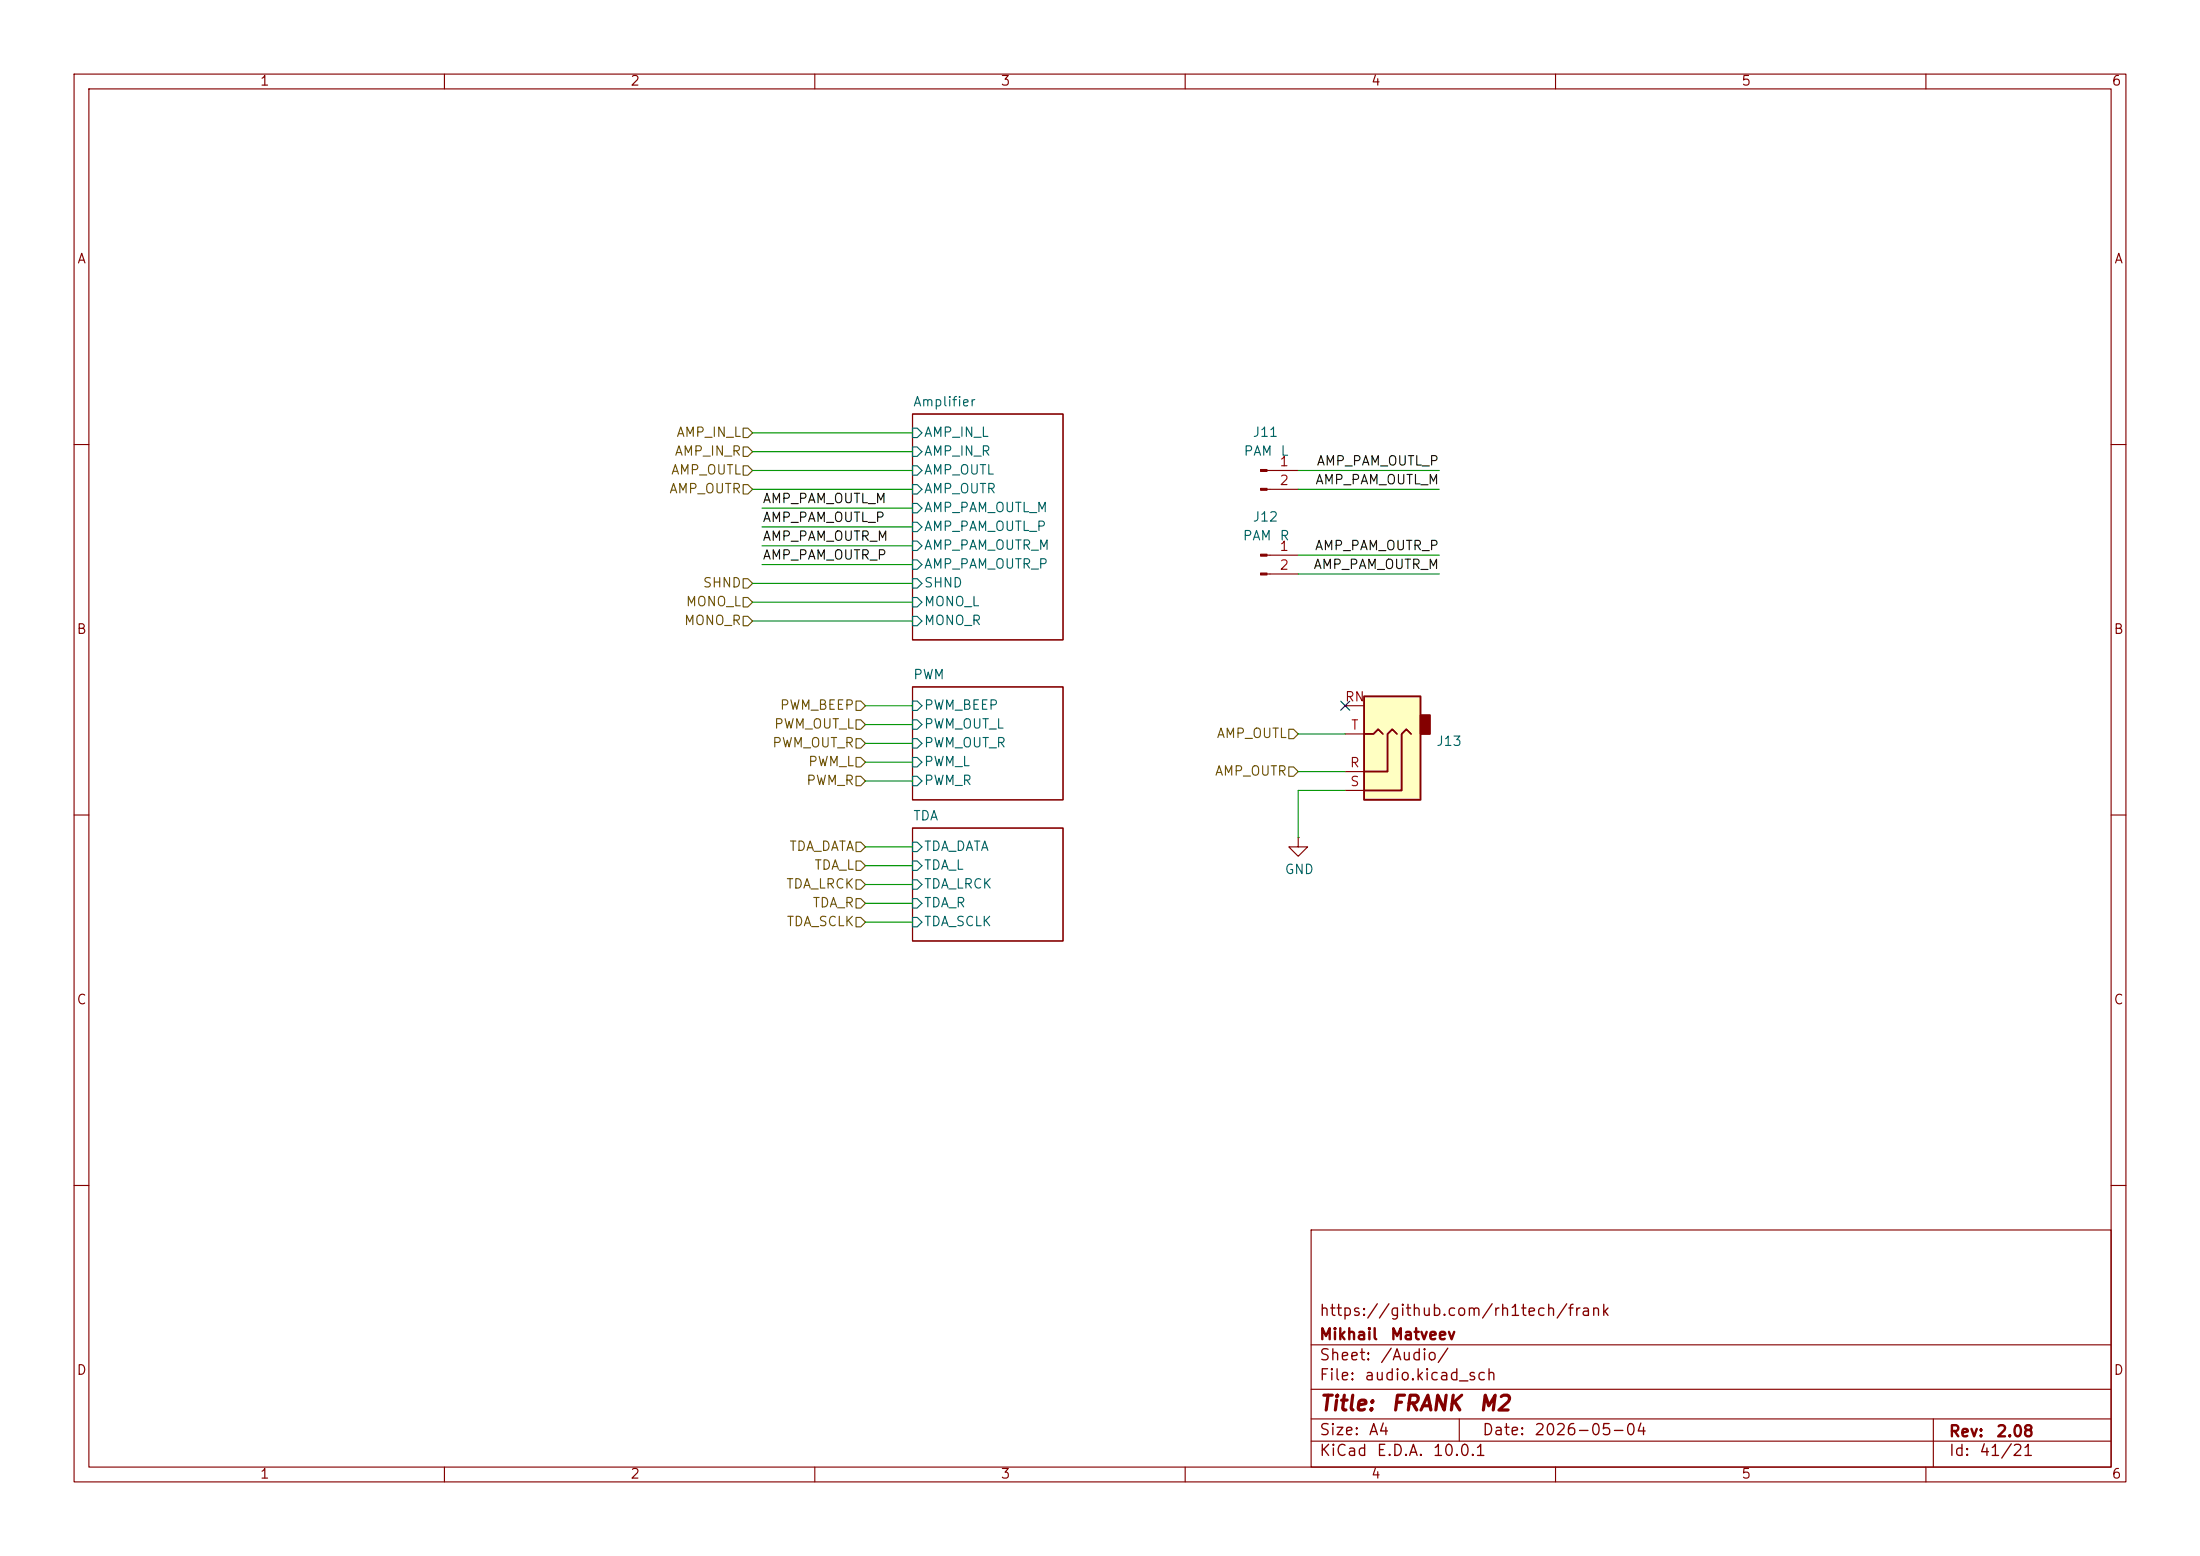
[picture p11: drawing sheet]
(kicad_sch
 (version 20260306)
 (generator "eeschema")
 (generator_version "10.0")
 (paper "A4")
 (title_block
  (title "${NAME} ${MODEL}")
  (date "${DATE}")
  (rev "${VERSION}")
  (company "Mikhail Matveev")
  (comment 1 "https://github.com/rh1tech/frank"))
 (lib_symbols
  (symbol "FRANK:AudioJack_3.5mm" (exclude_from_sim no) (in_bom yes) (on_board yes)
   (in_pos_files yes)
   (duplicate_pin_numbers_are_jumpers no)
   (property "Reference" "J12" (at -7.1119 -4.0097 0) (show_name no) (do_not_autoplace no) (effects (font (size 1.27 1.27)) (justify right)))
   (property "Value" "PJ-320D" (at 2.54 -11.43 0) (show_name no) (do_not_autoplace no) (hide yes) (effects (font (size 1.27 1.27)) (justify right)))
   (property "Footprint" "FRANK:AudioJack_3.5mm_PJ320D" (at 0 0 0) (show_name no) (do_not_autoplace no) (hide yes) (effects (font (size 1.27 1.27))))
   (property "Datasheet" "" (at 0 0 0) (show_name no) (do_not_autoplace no) (hide yes) (effects (font (size 1.27 1.27))))
   (property "Description" "" (at 0 0 0) (show_name no) (do_not_autoplace no) (hide yes) (effects (font (size 1.27 1.27))))
   (property "AliExpress" "https://www.aliexpress.com/item/4001158231104.html" (at 0 0 0) (show_name no) (do_not_autoplace no) (hide yes) (effects (font (size 1.27 1.27))))
   (property "Availability" "" (at 0 0 0) (show_name no) (do_not_autoplace no) (effects (font (size 1.27 1.27))))
   (property "Check_prices" "" (at 0 0 0) (show_name no) (do_not_autoplace no) (effects (font (size 1.27 1.27))))
   (property "Description_1" "" (at 0 0 0) (show_name no) (do_not_autoplace no) (effects (font (size 1.27 1.27))))
   (property "MF" "" (at 0 0 0) (show_name no) (do_not_autoplace no) (effects (font (size 1.27 1.27))))
   (property "MP" "" (at 0 0 0) (show_name no) (do_not_autoplace no) (effects (font (size 1.27 1.27))))
   (property "Package" "" (at 0 0 0) (show_name no) (do_not_autoplace no) (effects (font (size 1.27 1.27))))
   (property "Price" "" (at 0 0 0) (show_name no) (do_not_autoplace no) (effects (font (size 1.27 1.27))))
   (property "SnapEDA_Link" "" (at 0 0 0) (show_name no) (do_not_autoplace no) (effects (font (size 1.27 1.27))))
   (symbol "AudioJack_3.5mm_0_1"
    (rectangle (start -5.08 -5.08) (end -6.35 -7.62) (stroke (width 0.254) (type default)) (fill (type outline)))
    (polyline (pts (xy -1.905 -5.08) (xy -1.27 -5.715) (xy -0.635 -5.08) (xy -0.635 0) (xy 2.54 0)) (stroke (width 0.254) (type default)) (fill (type none)))
    (polyline (pts (xy 0 -5.08) (xy 0.635 -5.715) (xy 1.27 -5.08) (xy 2.54 -5.08)) (stroke (width 0.254) (type default)) (fill (type none)))
    (rectangle (start 2.54 3.81) (end -5.08 -10.16) (stroke (width 0.254) (type default)) (fill (type background)))
    (polyline (pts (xy 2.54 2.54) (xy -2.54 2.54) (xy -2.54 -5.08) (xy -3.175 -5.715) (xy -3.81 -5.08)) (stroke (width 0.254) (type default)) (fill (type none))))
   (symbol "AudioJack_3.5mm_1_1"
    (pin passive line (at 5.08 0 180) (length 2.54) (name "" (effects (font (size 1.27 1.27)))) (number "R" (effects (font (size 1.27 1.27)))))
    (pin passive line (at 5.08 -8.89 180) (length 2.54) (name "" (effects (font (size 1.27 1.27)))) (number "RN" (effects (font (size 1.27 1.27)))))
    (pin passive line (at 5.08 2.54 180) (length 2.54) (name "" (effects (font (size 1.27 1.27)))) (number "S" (effects (font (size 1.27 1.27)))))
    (pin passive line (at 5.08 -5.08 180) (length 2.54) (name "" (effects (font (size 1.27 1.27)))) (number "T" (effects (font (size 1.27 1.27))))))
   (embedded_fonts no))
  (symbol "FRANK:Conn_01x02_Pin"
   (pin_names
    (offset 1.016) (hide yes)) (exclude_from_sim no) (in_bom yes) (on_board yes)
   (in_pos_files yes)
   (duplicate_pin_numbers_are_jumpers no)
   (property "Reference" "J" (at 0 2.54 0) (show_name no) (do_not_autoplace no) (effects (font (size 1.27 1.27))))
   (property "Value" "Conn_01x02_Pin" (at 0 -5.08 0) (show_name no) (do_not_autoplace no) (effects (font (size 1.27 1.27))))
   (property "Footprint" "" (at 0 0 0) (show_name no) (do_not_autoplace no) (hide yes) (effects (font (size 1.27 1.27))))
   (property "Datasheet" "" (at 0 0 0) (show_name no) (do_not_autoplace no) (hide yes) (effects (font (size 1.27 1.27))))
   (property "Description" "Generic connector, single row, 01x02, script generated" (at 0 0 0) (show_name no) (do_not_autoplace no) (hide yes) (effects (font (size 1.27 1.27))))
   (property "ki_locked" "" (at 0 0 0) (show_name no) (do_not_autoplace no) (effects (font (size 1.27 1.27))))
   (symbol "Conn_01x02_Pin_1_1"
    (rectangle (start 0.8636 0.127) (end 0 -0.127) (stroke (width 0.1524) (type default)) (fill (type outline)))
    (rectangle (start 0.8636 -2.413) (end 0 -2.667) (stroke (width 0.1524) (type default)) (fill (type outline)))
    (polyline (pts (xy 1.27 0) (xy 0.8636 0)) (stroke (width 0.1524) (type default)) (fill (type none)))
    (polyline (pts (xy 1.27 -2.54) (xy 0.8636 -2.54)) (stroke (width 0.1524) (type default)) (fill (type none)))
    (pin passive line (at 5.08 0 180) (length 3.81) (name "Pin_1" (effects (font (size 1.27 1.27)))) (number "1" (effects (font (size 1.27 1.27)))))
    (pin passive line (at 5.08 -2.54 180) (length 3.81) (name "Pin_2" (effects (font (size 1.27 1.27)))) (number "2" (effects (font (size 1.27 1.27))))))
   (embedded_fonts no))
  (symbol "power:GND"
   (power global)
   (pin_numbers (hide yes))
   (pin_names
    (offset 0) (hide yes)) (exclude_from_sim no) (in_bom yes) (on_board yes)
   (in_pos_files yes)
   (duplicate_pin_numbers_are_jumpers no)
   (property "Reference" "#PWR" (at 0 -6.35 0) (show_name no) (do_not_autoplace no) (hide yes) (effects (font (size 1.27 1.27))))
   (property "Value" "GND" (at 0 -3.81 0) (show_name no) (do_not_autoplace no) (effects (font (size 1.27 1.27))))
   (property "Footprint" "" (at 0 0 0) (show_name no) (do_not_autoplace no) (hide yes) (effects (font (size 1.27 1.27))))
   (property "Datasheet" "" (at 0 0 0) (show_name no) (do_not_autoplace no) (hide yes) (effects (font (size 1.27 1.27))))
   (property "Description" "Power symbol creates a global label with name \"GND\" , ground" (at 0 0 0) (show_name no) (do_not_autoplace no) (hide yes) (effects (font (size 1.27 1.27))))
   (symbol "GND_0_1"
    (polyline (pts (xy 0 0) (xy 0 -1.27) (xy 1.27 -1.27) (xy 0 -2.54) (xy -1.27 -1.27) (xy 0 -1.27)) (stroke (width 0) (type default)) (fill (type none))))
   (symbol "GND_1_1"
    (pin power_in line (at 0 0 270) (length 0) (name "" (effects (font (size 1.27 1.27)))) (number "1" (effects (font (size 1.27 1.27))))))
   (embedded_fonts no)))
 (no_connect
  (at 181.61 95.25))
 (wire
  (pts (xy 175.26 104.14) (xy 181.61 104.14))
  (stroke (width 0) (type default)))
 (wire
  (pts (xy 116.84 121.92) (xy 123.19 121.92))
  (stroke (width 0) (type default)))
 (wire
  (pts (xy 175.26 74.93) (xy 194.31 74.93))
  (stroke (width 0) (type default)))
 (wire
  (pts (xy 101.6 66.04) (xy 123.19 66.04))
  (stroke (width 0) (type default)))
 (wire
  (pts (xy 102.87 71.12) (xy 123.19 71.12))
  (stroke (width 0) (type default)))
 (wire
  (pts (xy 101.6 63.5) (xy 123.19 63.5))
  (stroke (width 0) (type default)))
 (wire
  (pts (xy 102.87 73.66) (xy 123.19 73.66))
  (stroke (width 0) (type default)))
 (wire
  (pts (xy 116.84 95.25) (xy 123.19 95.25))
  (stroke (width 0) (type default)))
 (wire
  (pts (xy 102.87 68.58) (xy 123.19 68.58))
  (stroke (width 0) (type default)))
 (wire
  (pts (xy 116.84 119.38) (xy 123.19 119.38))
  (stroke (width 0) (type default)))
 (wire
  (pts (xy 175.26 63.5) (xy 194.31 63.5))
  (stroke (width 0) (type default)))
 (wire
  (pts (xy 116.84 105.41) (xy 123.19 105.41))
  (stroke (width 0) (type default)))
 (wire
  (pts (xy 116.84 116.84) (xy 123.19 116.84))
  (stroke (width 0) (type default)))
 (wire
  (pts (xy 175.26 66.04) (xy 194.31 66.04))
  (stroke (width 0) (type default)))
 (wire
  (pts (xy 116.84 124.46) (xy 123.19 124.46))
  (stroke (width 0) (type default)))
 (wire
  (pts (xy 175.26 99.06) (xy 181.61 99.06))
  (stroke (width 0) (type default)))
 (wire
  (pts (xy 181.61 106.68) (xy 175.26 106.68))
  (stroke (width 0) (type default)))
 (wire
  (pts (xy 116.84 114.3) (xy 123.19 114.3))
  (stroke (width 0) (type default)))
 (wire
  (pts (xy 116.84 100.33) (xy 123.19 100.33))
  (stroke (width 0) (type default)))
 (wire
  (pts (xy 101.6 60.96) (xy 123.19 60.96))
  (stroke (width 0) (type default)))
 (wire
  (pts (xy 101.6 58.42) (xy 123.19 58.42))
  (stroke (width 0) (type default)))
 (wire
  (pts (xy 101.6 78.74) (xy 123.19 78.74))
  (stroke (width 0) (type default)))
 (wire
  (pts (xy 101.6 81.28) (xy 123.19 81.28))
  (stroke (width 0) (type default)))
 (wire
  (pts (xy 175.26 106.68) (xy 175.26 113.03))
  (stroke (width 0) (type default)))
 (wire
  (pts (xy 101.6 83.82) (xy 123.19 83.82))
  (stroke (width 0) (type default)))
 (wire
  (pts (xy 116.84 102.87) (xy 123.19 102.87))
  (stroke (width 0) (type default)))
 (wire
  (pts (xy 116.84 97.79) (xy 123.19 97.79))
  (stroke (width 0) (type default)))
 (wire
  (pts (xy 175.26 77.47) (xy 194.31 77.47))
  (stroke (width 0) (type default)))
 (wire
  (pts (xy 102.87 76.2) (xy 123.19 76.2))
  (stroke (width 0) (type default)))
 (label "AMP_PAM_OUTL_M"
  (at 102.87 68.58 0)
  (effects (font (size 1.27 1.27)) (justify left bottom)))
 (label "AMP_PAM_OUTL_M"
  (at 194.31 66.04 180)
  (effects (font (size 1.27 1.27)) (justify right bottom)))
 (label "AMP_PAM_OUTR_P"
  (at 102.87 76.2 0)
  (effects (font (size 1.27 1.27)) (justify left bottom)))
 (label "AMP_PAM_OUTR_M"
  (at 102.87 73.66 0)
  (effects (font (size 1.27 1.27)) (justify left bottom)))
 (label "AMP_PAM_OUTR_M"
  (at 194.31 77.47 180)
  (effects (font (size 1.27 1.27)) (justify right bottom)))
 (label "AMP_PAM_OUTL_P"
  (at 194.31 63.5 180)
  (effects (font (size 1.27 1.27)) (justify right bottom)))
 (label "AMP_PAM_OUTR_P"
  (at 194.31 74.93 180)
  (effects (font (size 1.27 1.27)) (justify right bottom)))
 (label "AMP_PAM_OUTL_P"
  (at 102.87 71.12 0)
  (effects (font (size 1.27 1.27)) (justify left bottom)))
 (hierarchical_label "AMP_OUTL"
  (shape input)
  (at 175.26 99.06 180)
  (effects (font (size 1.27 1.27)) (justify right)))
 (hierarchical_label "PWM_OUT_R"
  (shape input)
  (at 116.84 100.33 180)
  (effects (font (size 1.27 1.27)) (justify right)))
 (hierarchical_label "TDA_SCLK"
  (shape input)
  (at 116.84 124.46 180)
  (effects (font (size 1.27 1.27)) (justify right)))
 (hierarchical_label "TDA_L"
  (shape input)
  (at 116.84 116.84 180)
  (effects (font (size 1.27 1.27)) (justify right)))
 (hierarchical_label "TDA_DATA"
  (shape input)
  (at 116.84 114.3 180)
  (effects (font (size 1.27 1.27)) (justify right)))
 (hierarchical_label "TDA_LRCK"
  (shape input)
  (at 116.84 119.38 180)
  (effects (font (size 1.27 1.27)) (justify right)))
 (hierarchical_label "PWM_OUT_L"
  (shape input)
  (at 116.84 97.79 180)
  (effects (font (size 1.27 1.27)) (justify right)))
 (hierarchical_label "PWM_R"
  (shape input)
  (at 116.84 105.41 180)
  (effects (font (size 1.27 1.27)) (justify right)))
 (hierarchical_label "AMP_IN_R"
  (shape input)
  (at 101.6 60.96 180)
  (effects (font (size 1.27 1.27)) (justify right)))
 (hierarchical_label "AMP_OUTL"
  (shape input)
  (at 101.6 63.5 180)
  (effects (font (size 1.27 1.27)) (justify right)))
 (hierarchical_label "AMP_IN_L"
  (shape input)
  (at 101.6 58.42 180)
  (effects (font (size 1.27 1.27)) (justify right)))
 (hierarchical_label "MONO_L"
  (shape input)
  (at 101.6 81.28 180)
  (effects (font (size 1.27 1.27)) (justify right)))
 (hierarchical_label "PWM_BEEP"
  (shape input)
  (at 116.84 95.25 180)
  (effects (font (size 1.27 1.27)) (justify right)))
 (hierarchical_label "AMP_OUTR"
  (shape input)
  (at 175.26 104.14 180)
  (effects (font (size 1.27 1.27)) (justify right)))
 (hierarchical_label "SHND"
  (shape input)
  (at 101.6 78.74 180)
  (effects (font (size 1.27 1.27)) (justify right)))
 (hierarchical_label "AMP_OUTR"
  (shape input)
  (at 101.6 66.04 180)
  (effects (font (size 1.27 1.27)) (justify right)))
 (hierarchical_label "MONO_R"
  (shape input)
  (at 101.6 83.82 180)
  (effects (font (size 1.27 1.27)) (justify right)))
 (hierarchical_label "TDA_R"
  (shape input)
  (at 116.84 121.92 180)
  (effects (font (size 1.27 1.27)) (justify right)))
 (hierarchical_label "PWM_L"
  (shape input)
  (at 116.84 102.87 180)
  (effects (font (size 1.27 1.27)) (justify right)))
 (symbol
  (lib_id "power:GND")
  (at 175.26 113.03 0)
  (unit 1)
  (body_style 1)
  (exclude_from_sim no)
  (in_bom yes)
  (on_board yes)
  (in_pos_files yes)
  (dnp no)
  (property "Reference" "#PWR082" (at 175.26 119.38 0) (hide yes) (show_name no) (do_not_autoplace no) (effects (font (size 1.27 1.27))))
  (property "Value" "GND" (at 175.387 117.4242 0) (show_name no) (do_not_autoplace no) (effects (font (size 1.27 1.27))))
  (property "Footprint" "" (at 175.26 113.03 0) (hide yes) (show_name no) (do_not_autoplace no) (effects (font (size 1.27 1.27))))
  (property "Datasheet" "" (at 175.26 113.03 0) (hide yes) (show_name no) (do_not_autoplace no) (effects (font (size 1.27 1.27))))
  (property "Description" "Power symbol creates a global label with name \"GND\" , ground" (at 175.26 113.03 0) (hide yes) (show_name no) (do_not_autoplace no) (effects (font (size 1.27 1.27))))
  (pin "1"))
 (symbol
  (lib_id "FRANK:AudioJack_3.5mm")
  (at 186.69 104.14 180)
  (unit 1)
  (body_style 1)
  (exclude_from_sim no)
  (in_bom yes)
  (on_board yes)
  (in_pos_files yes)
  (dnp no)
  (property "Reference" "J13" (at 193.8019 100.1303 0) (show_name no) (do_not_autoplace no) (effects (font (size 1.27 1.27)) (justify right)))
  (property "Value" "PJ-320D" (at 184.15 92.71 0) (hide yes) (show_name no) (do_not_autoplace no) (effects (font (size 1.27 1.27)) (justify right)))
  (property "Footprint" "FRANK:AudioJack_3.5mm_PJ320D" (at 186.69 104.14 0) (hide yes) (show_name no) (do_not_autoplace no) (effects (font (size 1.27 1.27))))
  (property "Datasheet" "" (at 186.69 104.14 0) (hide yes) (show_name no) (do_not_autoplace no) (effects (font (size 1.27 1.27))))
  (property "Description" "" (at 186.69 104.14 0) (hide yes) (show_name no) (do_not_autoplace no) (effects (font (size 1.27 1.27))))
  (property "AliExpress" "https://www.aliexpress.com/item/4001158231104.html" (at 186.69 104.14 0) (hide yes) (show_name no) (do_not_autoplace no) (effects (font (size 1.27 1.27))))
  (property "Availability" "" (at 186.69 104.14 0) (show_name no) (do_not_autoplace no) (effects (font (size 1.27 1.27))))
  (property "Check_prices" "" (at 186.69 104.14 0) (show_name no) (do_not_autoplace no) (effects (font (size 1.27 1.27))))
  (property "Description_1" "" (at 186.69 104.14 0) (show_name no) (do_not_autoplace no) (effects (font (size 1.27 1.27))))
  (property "MF" "" (at 186.69 104.14 0) (show_name no) (do_not_autoplace no) (effects (font (size 1.27 1.27))))
  (property "MP" "" (at 186.69 104.14 0) (show_name no) (do_not_autoplace no) (effects (font (size 1.27 1.27))))
  (property "Package" "" (at 186.69 104.14 0) (show_name no) (do_not_autoplace no) (effects (font (size 1.27 1.27))))
  (property "Price" "" (at 186.69 104.14 0) (show_name no) (do_not_autoplace no) (effects (font (size 1.27 1.27))))
  (property "SnapEDA_Link" "" (at 186.69 104.14 0) (show_name no) (do_not_autoplace no) (effects (font (size 1.27 1.27))))
  (pin "R")
  (pin "S")
  (pin "T")
  (pin "RN"))
 (symbol
  (lib_id "FRANK:Conn_01x02_Pin")
  (at 170.18 74.93 0)
  (unit 1)
  (body_style 1)
  (exclude_from_sim no)
  (in_bom yes)
  (on_board yes)
  (in_pos_files yes)
  (dnp no)
  (property "Reference" "J12" (at 170.815 69.85 0) (show_name no) (do_not_autoplace no) (effects (font (size 1.27 1.27))))
  (property "Value" "PAM R" (at 170.815 72.39 0) (show_name no) (do_not_autoplace no) (effects (font (size 1.27 1.27))))
  (property "Footprint" "FRANK:JST_GH_1x02_P1.25mm" (at 170.18 74.93 0) (hide yes) (show_name no) (do_not_autoplace no) (effects (font (size 1.27 1.27))))
  (property "Datasheet" "" (at 170.18 74.93 0) (hide yes) (show_name no) (do_not_autoplace no) (effects (font (size 1.27 1.27))))
  (property "Description" "Generic connector, single row, 01x02, script generated" (at 170.18 74.93 0) (hide yes) (show_name no) (do_not_autoplace no) (effects (font (size 1.27 1.27))))
  (property "AliExpress" "https://www.aliexpress.com/item/1005001649158434.html" (at 180.594 82.296 0) (hide yes) (show_name no) (do_not_autoplace no) (effects (font (size 1.27 1.27))))
  (property "Availability" "" (at 170.18 74.93 0) (show_name no) (do_not_autoplace no) (effects (font (size 1.27 1.27))))
  (property "Check_prices" "" (at 170.18 74.93 0) (show_name no) (do_not_autoplace no) (effects (font (size 1.27 1.27))))
  (property "Description_1" "" (at 170.18 74.93 0) (show_name no) (do_not_autoplace no) (effects (font (size 1.27 1.27))))
  (property "MF" "" (at 170.18 74.93 0) (show_name no) (do_not_autoplace no) (effects (font (size 1.27 1.27))))
  (property "MP" "" (at 170.18 74.93 0) (show_name no) (do_not_autoplace no) (effects (font (size 1.27 1.27))))
  (property "Package" "" (at 170.18 74.93 0) (show_name no) (do_not_autoplace no) (effects (font (size 1.27 1.27))))
  (property "Price" "" (at 170.18 74.93 0) (show_name no) (do_not_autoplace no) (effects (font (size 1.27 1.27))))
  (property "SnapEDA_Link" "" (at 170.18 74.93 0) (show_name no) (do_not_autoplace no) (effects (font (size 1.27 1.27))))
  (pin "2")
  (pin "1"))
 (symbol
  (lib_id "FRANK:Conn_01x02_Pin")
  (at 170.18 63.5 0)
  (unit 1)
  (body_style 1)
  (exclude_from_sim no)
  (in_bom yes)
  (on_board yes)
  (in_pos_files yes)
  (dnp no)
  (property "Reference" "J11" (at 170.815 58.42 0) (show_name no) (do_not_autoplace no) (effects (font (size 1.27 1.27))))
  (property "Value" "PAM L" (at 170.815 60.96 0) (show_name no) (do_not_autoplace no) (effects (font (size 1.27 1.27))))
  (property "Footprint" "FRANK:JST_GH_1x02_P1.25mm" (at 170.18 63.5 0) (hide yes) (show_name no) (do_not_autoplace no) (effects (font (size 1.27 1.27))))
  (property "Datasheet" "" (at 170.18 63.5 0) (hide yes) (show_name no) (do_not_autoplace no) (effects (font (size 1.27 1.27))))
  (property "Description" "Generic connector, single row, 01x02, script generated" (at 170.18 63.5 0) (hide yes) (show_name no) (do_not_autoplace no) (effects (font (size 1.27 1.27))))
  (property "AliExpress" "https://www.aliexpress.com/item/1005001649158434.html" (at 182.118 51.816 0) (hide yes) (show_name no) (do_not_autoplace no) (effects (font (size 1.27 1.27))))
  (property "Availability" "" (at 170.18 63.5 0) (show_name no) (do_not_autoplace no) (effects (font (size 1.27 1.27))))
  (property "Check_prices" "" (at 170.18 63.5 0) (show_name no) (do_not_autoplace no) (effects (font (size 1.27 1.27))))
  (property "Description_1" "" (at 170.18 63.5 0) (show_name no) (do_not_autoplace no) (effects (font (size 1.27 1.27))))
  (property "MF" "" (at 170.18 63.5 0) (show_name no) (do_not_autoplace no) (effects (font (size 1.27 1.27))))
  (property "MP" "" (at 170.18 63.5 0) (show_name no) (do_not_autoplace no) (effects (font (size 1.27 1.27))))
  (property "Package" "" (at 170.18 63.5 0) (show_name no) (do_not_autoplace no) (effects (font (size 1.27 1.27))))
  (property "Price" "" (at 170.18 63.5 0) (show_name no) (do_not_autoplace no) (effects (font (size 1.27 1.27))))
  (property "SnapEDA_Link" "" (at 170.18 63.5 0) (show_name no) (do_not_autoplace no) (effects (font (size 1.27 1.27))))
  (pin "2")
  (pin "1"))
 (sheet
  (at 123.19 111.76)
  (size 20.32 15.24)
  (exclude_from_sim no)
  (in_bom yes)
  (on_board yes)
  (dnp no)
  (fields_autoplaced yes)
  (stroke (width 0.1524) (type solid))
  (fill (color 0 0 0 0))
  (property "Sheetname" "TDA" (at 123.19 111.0484 0) (show_name no) (do_not_autoplace no) (effects (font (size 1.27 1.27)) (justify left bottom)))
  (property "Sheetfile" "tda.kicad_sch" (at 123.19 127.5846 0) (hide yes) (show_name no) (do_not_autoplace no) (effects (font (size 1.27 1.27)) (justify left top)))
  (pin "TDA_DATA" input (at 123.19 114.3 180) (effects (font (size 1.27 1.27)) (justify left)))
  (pin "TDA_L" input (at 123.19 116.84 180) (effects (font (size 1.27 1.27)) (justify left)))
  (pin "TDA_LRCK" input (at 123.19 119.38 180) (effects (font (size 1.27 1.27)) (justify left)))
  (pin "TDA_R" input (at 123.19 121.92 180) (effects (font (size 1.27 1.27)) (justify left)))
  (pin "TDA_SCLK" input (at 123.19 124.46 180) (effects (font (size 1.27 1.27)) (justify left))))
 (sheet
  (at 123.19 55.88)
  (size 20.32 30.48)
  (exclude_from_sim no)
  (in_bom yes)
  (on_board yes)
  (dnp no)
  (fields_autoplaced yes)
  (stroke (width 0.1524) (type solid))
  (fill (color 0 0 0 0))
  (property "Sheetname" "Amplifier" (at 123.19 55.1684 0) (show_name no) (do_not_autoplace no) (effects (font (size 1.27 1.27)) (justify left bottom)))
  (property "Sheetfile" "amp.kicad_sch" (at 123.19 86.9446 0) (hide yes) (show_name no) (do_not_autoplace no) (effects (font (size 1.27 1.27)) (justify left top)))
  (pin "AMP_IN_L" input (at 123.19 58.42 180) (effects (font (size 1.27 1.27)) (justify left)))
  (pin "AMP_IN_R" input (at 123.19 60.96 180) (effects (font (size 1.27 1.27)) (justify left)))
  (pin "AMP_OUTL" input (at 123.19 63.5 180) (effects (font (size 1.27 1.27)) (justify left)))
  (pin "AMP_OUTR" input (at 123.19 66.04 180) (effects (font (size 1.27 1.27)) (justify left)))
  (pin "AMP_PAM_OUTL_M" input (at 123.19 68.58 180) (effects (font (size 1.27 1.27)) (justify left)))
  (pin "AMP_PAM_OUTL_P" input (at 123.19 71.12 180) (effects (font (size 1.27 1.27)) (justify left)))
  (pin "AMP_PAM_OUTR_M" input (at 123.19 73.66 180) (effects (font (size 1.27 1.27)) (justify left)))
  (pin "AMP_PAM_OUTR_P" input (at 123.19 76.2 180) (effects (font (size 1.27 1.27)) (justify left)))
  (pin "SHND" input (at 123.19 78.74 180) (effects (font (size 1.27 1.27)) (justify left)))
  (pin "MONO_R" input (at 123.19 83.82 180) (effects (font (size 1.27 1.27)) (justify left)))
  (pin "MONO_L" input (at 123.19 81.28 180) (effects (font (size 1.27 1.27)) (justify left))))
 (sheet
  (at 123.19 92.71)
  (size 20.32 15.24)
  (exclude_from_sim no)
  (in_bom yes)
  (on_board yes)
  (dnp no)
  (fields_autoplaced yes)
  (stroke (width 0.1524) (type solid))
  (fill (color 0 0 0 0))
  (property "Sheetname" "PWM" (at 123.19 91.9984 0) (show_name no) (do_not_autoplace no) (effects (font (size 1.27 1.27)) (justify left bottom)))
  (property "Sheetfile" "pwm.kicad_sch" (at 123.19 108.5346 0) (hide yes) (show_name no) (do_not_autoplace no) (effects (font (size 1.27 1.27)) (justify left top)))
  (pin "PWM_L" input (at 123.19 102.87 180) (effects (font (size 1.27 1.27)) (justify left)))
  (pin "PWM_R" input (at 123.19 105.41 180) (effects (font (size 1.27 1.27)) (justify left)))
  (pin "PWM_BEEP" input (at 123.19 95.25 180) (effects (font (size 1.27 1.27)) (justify left)))
  (pin "PWM_OUT_L" input (at 123.19 97.79 180) (effects (font (size 1.27 1.27)) (justify left)))
  (pin "PWM_OUT_R" input (at 123.19 100.33 180) (effects (font (size 1.27 1.27)) (justify left)))))
